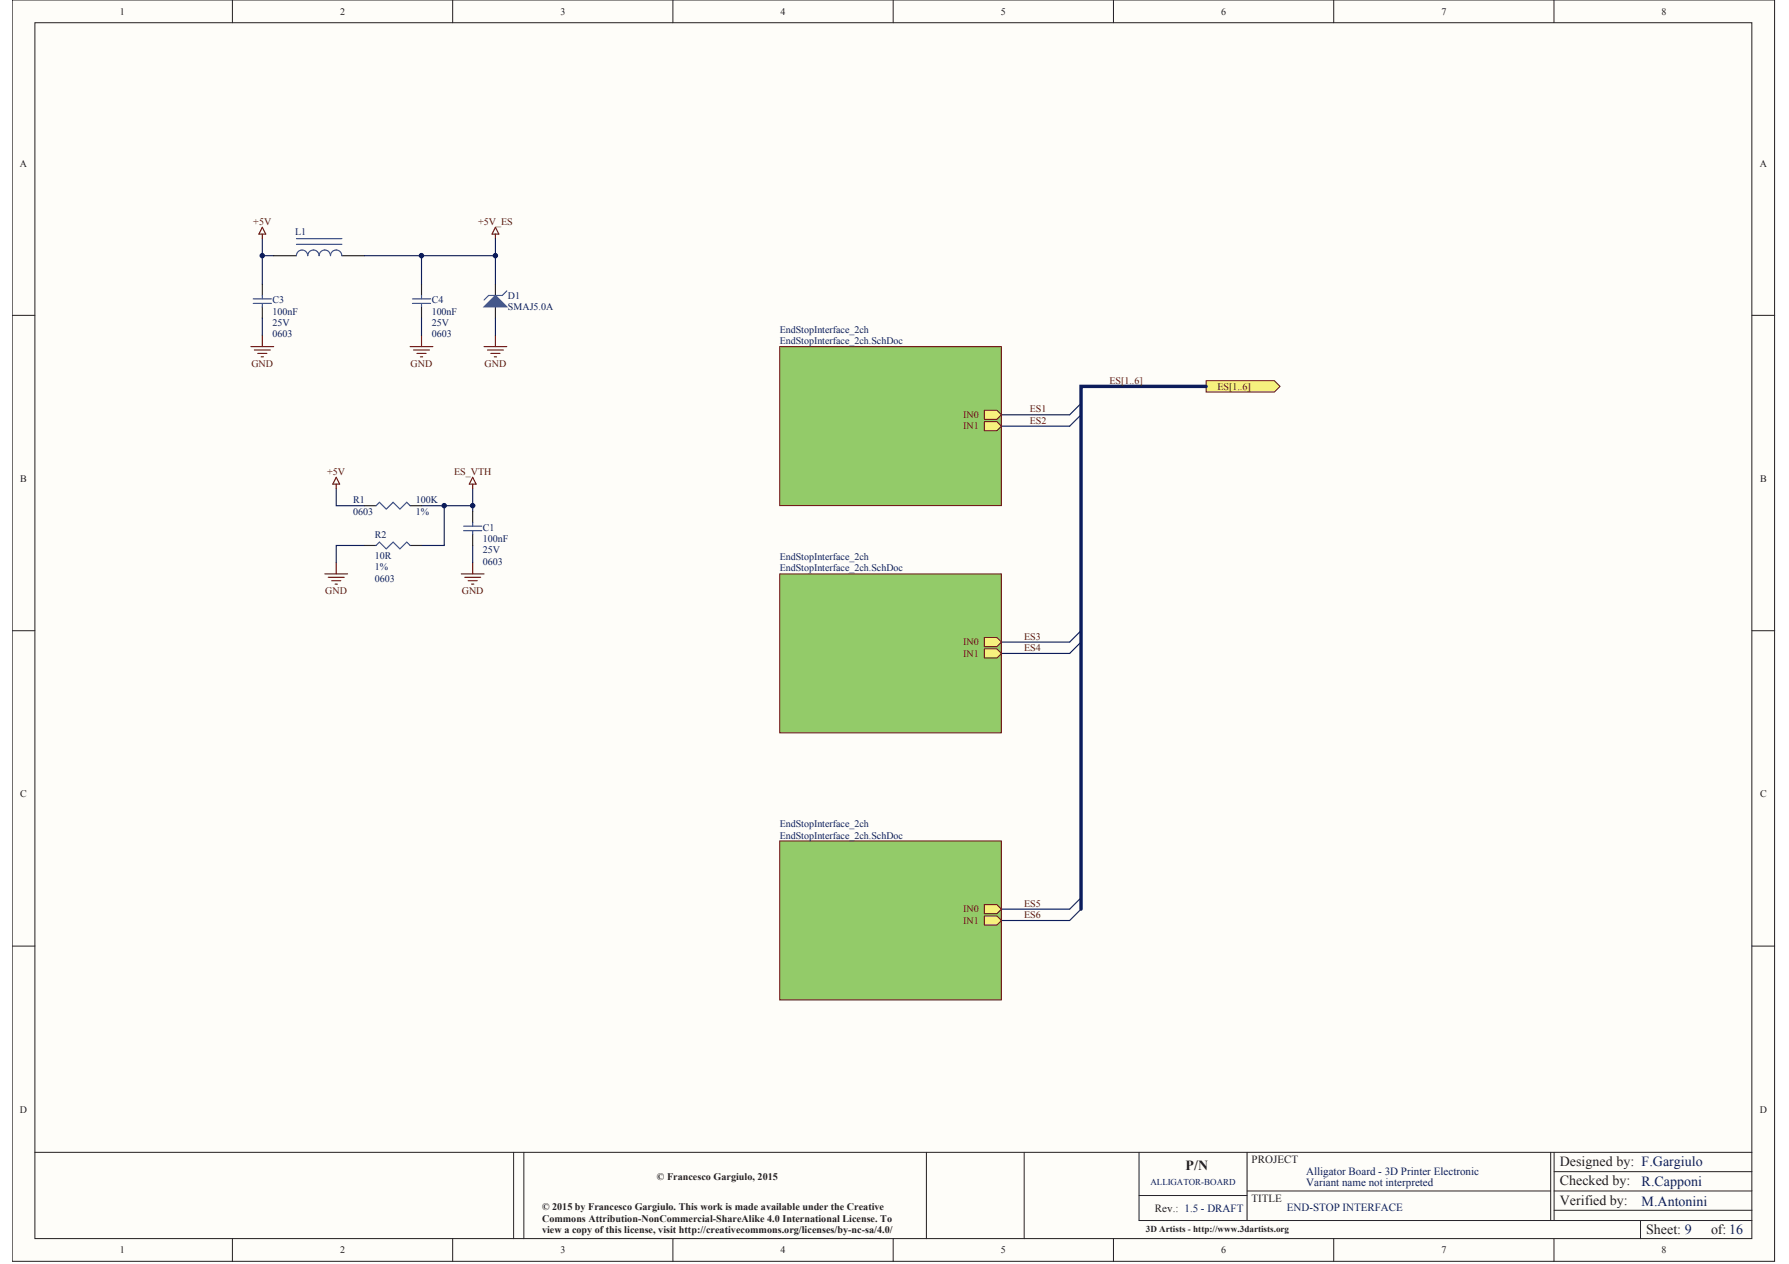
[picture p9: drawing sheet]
<svg xmlns="http://www.w3.org/2000/svg" width="297mm" height="210mm" viewBox="0 0 297 210" stroke-linecap="round" stroke-linejoin="round" font-family="sans-serif">
<path d="M2 0h292.6v209.5h-292.6z" fill="#fefdf9"/>
<path d="M2 0h292.6v209.5h-292.6z" fill="none" stroke="#231f20" stroke-width=".17"/>
<path d="M5.8 3.8h285.1v201.9h-285.1z" fill="#fefdf9"/>
<g fill="none" stroke="#231f20" stroke-width=".17">
<path d="M38.6 0v3.8M75.2 0v3.8M111.7 0v3.8M148.3 0v3.8M184.9 0v3.8M221.4 0v3.8M258 0v3.8M5.8 3.8h285.1v201.9h-285.1zM2 52.4h3.8M290.9 52.4h3.8M2 104.7h3.8M290.9 104.7h3.8"/>
<path d="M2 157.1h3.8M290.9 157.1h3.8M5.8 191.4h285.1M85.3 191.4v14.3M87 191.4v14.3M153.8 191.4v14.3M170.1 191.4v14.3M189.1 191.4v11.3h101.8M189.1 198.5h18M207.1 197.8h50.4M207.1 191.4v11.3M257.5 191.4v11.3"/>
<path d="M258 191.4v11.3M258 194.6h32.9M258 197.8h32.9M38.6 205.7v3.8M75.2 205.7v3.8M111.7 205.7v3.8M148.3 205.7v3.8M184.9 205.7v3.8M221.4 205.7v3.8M258 205.7v3.8M258 201h32.9M272.4 202.7v3"/>
</g>
<path d="M166.3 68.9h11.3M55.8 81.1v2.9h4.7M60.5 90.6h-4.7v2.8M70 84h8.5M73.8 84v6.6h-3.8M78.5 81.1v3.8M78.5 90.6v2.8" fill="none" stroke="#0c1c5b" stroke-width=".19"/>
<g fill="none" stroke="#6d0c0e" stroke-width=".19">
<path d="M55.8 79.3l.6 1.1h-1.1zM78.5 79.3l.5 1.1h-1.1zM53.9 95.3h3.8M54.5 95.9h2.6M55.1 96.4h1.5M55.6 97h.4M55.8 80.4v.7M55.8 93.4v1.9M76.6 95.3h3.8M77.2 95.9h2.6M77.7 96.4h1.5M78.3 97h.4"/>
<path d="M78.5 80.4v.7M78.5 93.4v1.9"/>
</g>
<path d="M200.3 63.2h11.3l.9 1-.9 .9h-11.3z" fill-rule="evenodd" fill="#f6f17e"/>
<path d="M200.3 63.2h11.3l.9 1-.9 .9h-11.3z" fill="none" stroke="#6d0c0e" stroke-width=".17"/>
<path d="M179.5 68.9l-1.9 1.9h-11.3M179.5 67l-1.9 1.9M179.5 104.7l-1.9 1.9h-11.3M179.5 106.6l-1.9 1.9h-11.3M179.5 149.1l-1.9 1.9h-11.3M179.5 151l-1.9 1.9h-11.3" fill="none" stroke="#0c1c5b" stroke-width=".19"/>
<path d="M200.3 64.2h-20.8v86.8" fill="none" stroke="#0c1c5b" stroke-width=".57"/>
<path d="M60.5 84h1.9M60.5 90.6h1.9M68.1 84h1.9M68.1 90.6h1.9M78.5 84.9v1.9M78.5 88.7v1.9" fill="none" stroke="#231f20" stroke-width=".19"/>
<path d="M62.4 84l.6-.6 1.1 1.1 1.2-1.1 1.1 1.1 1.1-1.1 .6 .6M62.4 90.6l.6-.6 1.1 1.2 1.2-1.2 1.1 1.2 1.1-1.2 .6 .6M77 88.1h3M77 87.4h3M78.5 86.8v.6M78.5 88.1v.6" fill="none" stroke="#2151a3" stroke-width=".19"/>
<path d="M129.5 139.7h36.8v26.4h-36.8z" fill="#93cb69"/>
<path d="M129.5 139.7h36.8v26.4h-36.8z" fill="none" stroke="#6d0c0e" stroke-width=".17"/>
<path d="M163.4 150.2h2.1l.8 .8-.8 .7h-2.1z" fill-rule="evenodd" fill="#f6f17e"/>
<path d="M163.4 150.2h2.1l.8 .8-.8 .7h-2.1z" fill="none" stroke="#6d0c0e" stroke-width=".17"/>
<path d="M163.4 152.1h2.1l.8 .8-.8 .7h-2.1z" fill-rule="evenodd" fill="#f6f17e"/>
<path d="M163.4 152.1h2.1l.8 .8-.8 .7h-2.1z" fill="none" stroke="#6d0c0e" stroke-width=".17"/>
<path d="M129.5 95.3h36.8v26.4h-36.8z" fill="#93cb69"/>
<path d="M129.5 95.3h36.8v26.4h-36.8z" fill="none" stroke="#6d0c0e" stroke-width=".17"/>
<path d="M163.4 105.9h2.1l.8 .7-.8 .8h-2.1z" fill-rule="evenodd" fill="#f6f17e"/>
<path d="M163.4 105.9h2.1l.8 .7-.8 .8h-2.1z" fill="none" stroke="#6d0c0e" stroke-width=".17"/>
<path d="M163.4 107.8h2.1l.8 .7-.8 .8h-2.1z" fill-rule="evenodd" fill="#f6f17e"/>
<path d="M163.4 107.8h2.1l.8 .7-.8 .8h-2.1z" fill="none" stroke="#6d0c0e" stroke-width=".17"/>
<path d="M129.5 57.6h36.8v26.4h-36.8z" fill="#93cb69"/>
<path d="M129.5 57.6h36.8v26.4h-36.8z" fill="none" stroke="#6d0c0e" stroke-width=".17"/>
<path d="M163.4 68.1h2.1l.8 .8-.8 .7h-2.1z" fill-rule="evenodd" fill="#f6f17e"/>
<path d="M163.4 68.1h2.1l.8 .8-.8 .7h-2.1z" fill="none" stroke="#6d0c0e" stroke-width=".17"/>
<path d="M163.4 70h2.1l.8 .8-.8 .7h-2.1z" fill-rule="evenodd" fill="#f6f17e"/>
<path d="M163.4 70h2.1l.8 .8-.8 .7h-2.1z" fill="none" stroke="#6d0c0e" stroke-width=".17"/>
<path d="M82.3 47.2v1.9M82.3 51v1.8" fill="none" stroke="#231f20" stroke-width=".19"/>
<path d="M80.4 51l1.9-1.9 1.8 1.9z" fill="#2151a3"/>
<g fill="none" stroke="#2151a3" stroke-width=".19">
<path d="M49.2 39.6h7.6M42 50.4h3.1M42 49.6h3.1M43.6 49.1v.5M43.6 50.4v.6M49.2 42.5a.93 .93 0 0 1 1-1 .93 .93 0 0 1 .9 1 .94 .94 0 0 1 .9-1 .94 .94 0 0 1 1 1M49.2 40.6h7.6M53 42.5a.93 .93 0 0 1 .9-1 .93 .93 0 0 1 1 1 .94 .94 0 0 1 .9-1 .94 .94 0 0 1 1 1M68.5 50.4h3M68.5 49.6h3M70 49.1v.5M70 50.4v.6"/>
<path d="M80.4 51l1.9-1.9 1.8 1.9zM84.1 48.3l-.7 .8h-2.3l-.7 .7"/>
</g>
<g fill="none" stroke="#6d0c0e" stroke-width=".19">
<path d="M43.6 37.7l.5 1.2h-1.1zM43.6 38.9v.7M82.3 37.7l.5 1.2h-1.1zM82.3 38.9v.7M41.7 57.6h3.7M42.2 58.1h2.7M42.8 58.7h1.5M43.4 59.3h.3M43.6 55.7v1.9M68.1 57.6h3.8M68.7 58.1h2.6M69.2 58.7h1.5"/>
<path d="M69.8 59.3h.4M70 55.7v1.9M80.4 57.6h3.7M80.9 58.1h2.7M81.5 58.7h1.5M82.1 59.3h.3M82.3 55.7v1.9"/>
</g>
<path d="M43.6 47.2v1.9M43.6 51v1.8M45.4 42.5h3.8M56.8 42.5h3.7M70 47.2v1.9M70 51v1.8" fill="none" stroke="#231f20" stroke-width=".19"/>
<path d="M43.6 39.6v7.6M82.3 39.6v7.6M43.6 52.8v2.9M43.6 42.5h1.8M60.5 42.5h21.8M70 42.5v4.7M70 52.8v2.9M82.3 52.8v2.9" fill="none" stroke="#0c1c5b" stroke-width=".19"/>
<circle cx="43.5" cy="42.5" r=".37" fill="#0c1c5b"/>
<circle cx="43.5" cy="42.5" r=".37" fill="none" stroke="#0c1c5b" stroke-width=".17"/>
<circle cx="70" cy="42.5" r=".37" fill="#0c1c5b"/>
<circle cx="70" cy="42.5" r=".37" fill="none" stroke="#0c1c5b" stroke-width=".17"/>
<circle cx="73.8" cy="84" r=".37" fill="#0c1c5b"/>
<circle cx="73.8" cy="84" r=".37" fill="none" stroke="#0c1c5b" stroke-width=".17"/>
<circle cx="78.5" cy="84" r=".37" fill="#0c1c5b"/>
<circle cx="78.5" cy="84" r=".37" fill="none" stroke="#0c1c5b" stroke-width=".17"/>
<circle cx="82.2" cy="42.5" r=".37" fill="#0c1c5b"/>
<circle cx="82.2" cy="42.5" r=".37" fill="none" stroke="#0c1c5b" stroke-width=".17"/>
<g font-size="2.3" fill="#231f20">
<text x="196.9" y="194.4">P/N</text>
<text x="259" y="193.6">Designed by: F.Gargiulo</text>
<text x="259" y="196.8">Checked by:</text>
<text x="259" y="200">Verified by:</text>
<text x="273.3" y="204.9">Sheet: 9</text>
<text x="284.1" y="204.9">of: 16</text>
</g>
<g font-size="2.3" fill="#0c1c5b">
<text x="272.6" y="197">R.Capponi</text>
<text x="272.6" y="200.2">M.Antonini</text>
</g>
<g font-size="1.8" fill="#231f20">
<text x="207.8" y="193.2">PROJECT</text>
<text x="191.8" y="201.3">Rev.: 1.5 - DRAFT</text>
<text x="207.8" y="199.6">TITLE</text>
</g>
<g font-size="1.8" fill="#0c1c5b">
<text x="216.9" y="195.1">Alligator Board - 3D Printer Electronic</text>
<text x="216.9" y="197">Variant name not interpreted</text>
<text x="213.7" y="201.1">END-STOP INTERFACE</text>
</g>
<g font-size="1.7" fill="#231f20">
<text x="19.9" y="2.4">1</text>
<text x="56.5" y="2.4">2</text>
<text x="93" y="2.4">3</text>
<text x="129.6" y="2.4">4</text>
<text x="166.2" y="2.4">5</text>
<text x="202.8" y="2.4">6</text>
<text x="239.3" y="2.4">7</text>
<text x="275.9" y="2.4">8</text>
<text x="3.3" y="27.7">A</text>
<text x="292.2" y="27.7">A</text>
<text x="3.4" y="80">B</text>
<text x="292.2" y="80">B</text>
<text x="3.4" y="132.4">C</text>
<text x="292.2" y="132.4">C</text>
<text x="3.3" y="184.8">D</text>
<text x="292.2" y="184.8">D</text>
<text x="109.1" y="195.9">© Francesco Gargiulo, 2015</text>
<text x="90" y="201">© 2015 by Francesco Gargiulo. This work is made available under the Creative</text>
<text x="90" y="202.9">Commons Attribution-NonCommercial-ShareAlike 4.0 International License. To</text>
<text x="19.9" y="208.1">1</text>
<text x="56.5" y="208.1">2</text>
<text x="90" y="204.7">view a copy of this license, visit http://creativecommons.org/licenses/by-nc-sa/4.0/</text>
<text x="93" y="208.1">3</text>
<text x="129.6" y="208.1">4</text>
<text x="166.2" y="208.1">5</text>
<text x="202.8" y="208.1">6</text>
<text x="239.3" y="208.1">7</text>
<text x="275.9" y="208.1">8</text>
</g>
<g font-size="1.7" fill="#6d0c0e">
<text x="42.1" y="37.3">+5V</text>
<text x="79.4" y="37.3">+5V_ES</text>
<text x="41.7" y="60.9">GND</text>
<text x="68.2" y="60.9">GND</text>
<text x="80.4" y="60.9">GND</text>
<text x="184.2" y="63.8">ES[1..6]</text>
<text x="202.1" y="64.7">ES[1..6]</text>
<text x="159.9" y="69.4">IN0</text>
<text x="159.9" y="71.3">IN1</text>
<text x="171" y="68.5">ES1</text>
<text x="171" y="70.4">ES2</text>
<text x="54.3" y="78.9">+5V</text>
<text x="75.4" y="78.9">ES_VTH</text>
<text x="54" y="98.7">GND</text>
<text x="76.7" y="98.7">GND</text>
<text x="159.9" y="107.2">IN0</text>
<text x="170.1" y="106.2">ES3</text>
<text x="159.9" y="109">IN1</text>
<text x="170.1" y="108.1">ES4</text>
<text x="159.9" y="151.5">IN0</text>
<text x="159.9" y="153.4">IN1</text>
<text x="170.1" y="150.6">ES5</text>
<text x="170.1" y="152.5">ES6</text>
</g>
<g font-size="1.7" fill="#0c1c5b">
<text x="49" y="39">L1</text>
<text x="45.3" y="52.2">100nF</text>
<text x="45.3" y="50.4">C3</text>
<text x="71.7" y="52.2">100nF</text>
<text x="71.7" y="50.4">C4</text>
<text x="84.3" y="49.6">D1</text>
<text x="84.3" y="51.5">SMAJ5.0A</text>
<text x="45.3" y="54.1">25V</text>
<text x="45.3" y="56">0603</text>
<text x="71.7" y="54.1">25V</text>
<text x="71.7" y="56">0603</text>
<text x="129.5" y="55.3">EndStopInterface_2ch</text>
<text x="129.5" y="57.2">EndStopInterface_2ch.SchDoc</text>
<text x="58.7" y="83.6">R1</text>
<text x="69" y="83.6">100K</text>
<text x="58.7" y="85.5">0603</text>
<text x="62.2" y="89.4">R2</text>
<text x="69" y="85.5">1%</text>
<text x="80.2" y="90">100nF</text>
<text x="80.2" y="88.1">C1</text>
<text x="62.2" y="92.8">10R</text>
<text x="62.2" y="94.7">1%</text>
<text x="80.2" y="91.9">25V</text>
<text x="80.2" y="93.8">0603</text>
<text x="129.5" y="93">EndStopInterface_2ch</text>
<text x="129.5" y="94.9">EndStopInterface_2ch.SchDoc</text>
<text x="62.2" y="96.6">0603</text>
<text x="129.5" y="137.4">EndStopInterface_2ch</text>
<text x="129.5" y="139.2">EndStopInterface_2ch.SchDoc</text>
</g>
<text font-size="1.5" fill="#0c1c5b" x="191" y="196.8">ALLIGATOR-BOARD</text>
<text font-size="1.5" fill="#231f20" x="190.3" y="204.6">3D Artists - http://www.3dartists.org</text>
</svg>
